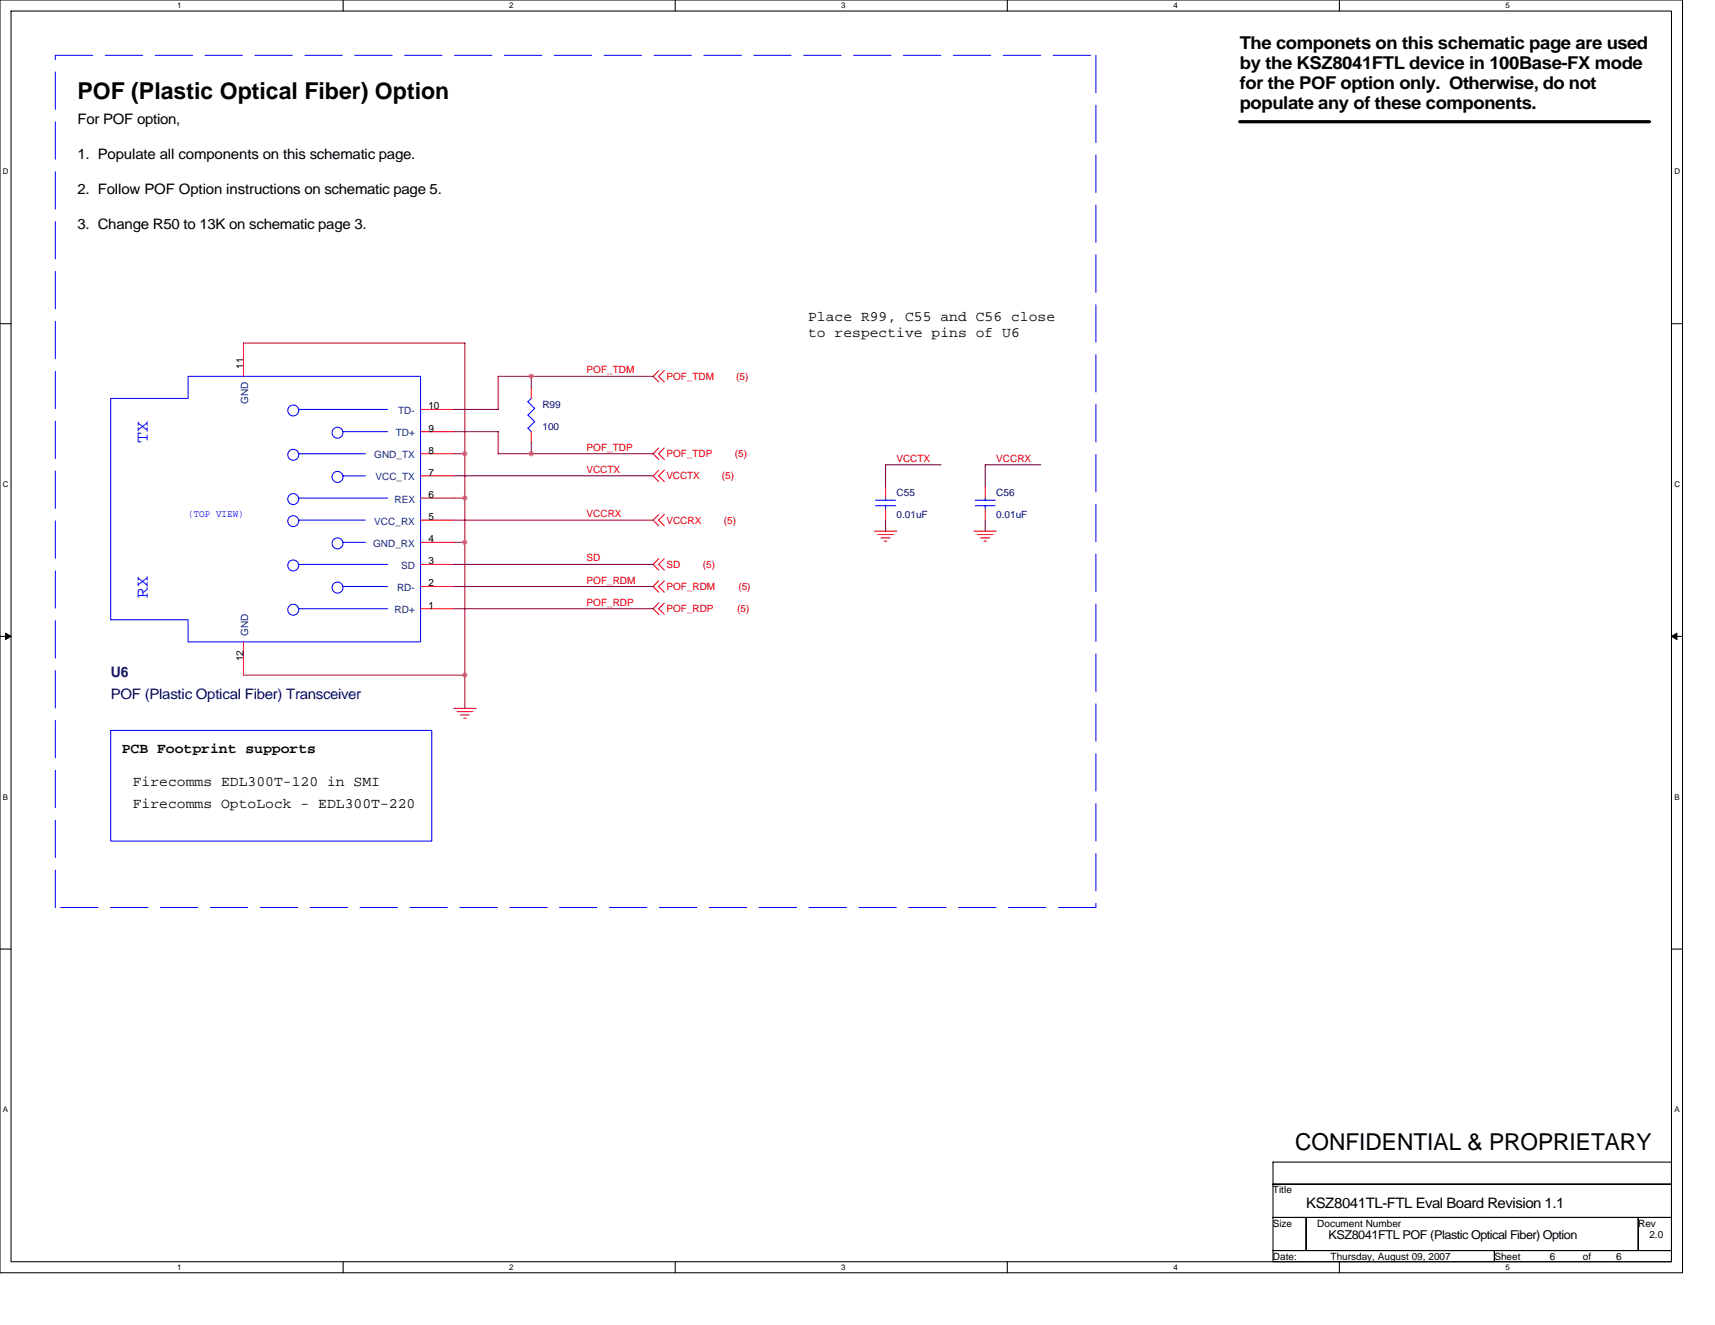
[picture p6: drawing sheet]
<svg xmlns="http://www.w3.org/2000/svg" width="279mm" height="216mm" viewBox="0 0 279 216" stroke-linecap="round" stroke-linejoin="round" font-family="sans-serif">
<path d="M0 0h274.1v207.4h-274.1zM1.8 1.8h270.5v203.8h-270.5z" fill="none" stroke="#000" stroke-width=".17"/>
<g fill="#fff">
<path d="M28.9 .2h.7v1.4h-.7z"/>
<path d="M28.9 205.8h.7v1.4h-.7z"/>
</g>
<path d="M55.9 0v1.8M55.9 205.6v1.8" fill="none" stroke="#000" stroke-width=".17"/>
<g fill="#fff">
<path d="M83 .2h.7v1.4h-.7z"/>
<path d="M83 205.8h.7v1.4h-.7z"/>
</g>
<path d="M110 0v1.8M110 205.6v1.8" fill="none" stroke="#000" stroke-width=".17"/>
<g fill="#fff">
<path d="M137.1 .2h.7v1.4h-.7z"/>
<path d="M137.1 205.8h.7v1.4h-.7z"/>
</g>
<path d="M164.1 0v1.8M164.1 205.6v1.8" fill="none" stroke="#000" stroke-width=".17"/>
<g fill="#fff">
<path d="M191.2 .2h.7v1.4h-.7z"/>
<path d="M191.2 205.8h.7v1.4h-.7z"/>
</g>
<path d="M218.2 0v1.8M218.2 205.6v1.8" fill="none" stroke="#000" stroke-width=".17"/>
<g fill="#fff">
<path d="M245.3 .2h.7v1.4h-.7z"/>
<path d="M245.3 205.8h.7v1.4h-.7z"/>
<path d="M.5 27.3h.9v1.4h-.9z"/>
<path d="M272.8 27.3h.9v1.4h-.9z"/>
<path d="M.5 78.2h.9v1.5h-.9z"/>
<path d="M272.8 78.2h.9v1.5h-.9z"/>
</g>
<path d="M0 52.7h1.8M272.3 52.7h1.8" fill="none" stroke="#000" stroke-width=".17"/>
<g fill="#fff">
<path d="M.5 129.2h.8v1.4h-.8z"/>
<path d="M272.8 129.2h.8v1.4h-.8z"/>
</g>
<path d="M0 103.7h1.8M272.3 103.7h1.8" fill="none" stroke="#000" stroke-width=".17"/>
<path d="M.9 103.2l.9 .5-.9 .5zM272.3 103.7l.9-.5v1z" fill="#000" stroke="#000" stroke-width=".16"/>
<g fill="#fff">
<path d="M.5 180.1h.8v1.4h-.8z"/>
<path d="M272.8 180.1h.8v1.4h-.8z"/>
</g>
<path d="M0 154.6h1.8M272.3 154.6h1.8M207.4 189.4h64.9v3.6h-64.9zM207.4 193h64.9v5.4h-64.9zM207.4 198.4h5.4v5.4h-5.4zM212.8 198.4h54.1v5.4h-54.1zM266.9 198.4h5.4v5.4h-5.4zM207.4 203.8h36.1v1.8h-36.1zM243.5 203.8h28.8v1.8h-28.8z" fill="none" stroke="#000" stroke-width=".17"/>
<path d="M202 19.8h66.7" fill="none" stroke="#000" stroke-width=".53"/>
<g fill="none" stroke="#00f" stroke-width=".17">
<path d="M18 64.9h12.6v-3.6h37.9v43.3h-37.9v-3.6h-12.6zM48.7 66.7h14.4M48.7 73.9h10.8M55.9 70.3h7.2M55.9 77.5h3.6M86.6 64.9l-.6 .5 1.1 1.1M87.1 68.7l-1.1 1.1 .6 .5M87.1 66.5l-1.1 1.1 1.1 1.1M48.7 81.2h14.4M48.7 84.8h10.8M48.7 92h14.4M48.7 99.2h14.4"/>
<path d="M55.9 88.4h3.6M55.9 95.6h7.2M142.6 82.4h3.3M142.6 81.5h3.3M144.3 81.2v.3M144.3 82.4v.6M158.9 82.4h3.2M158.9 81.5h3.2M160.5 81.2v.3M160.5 82.4v.6M18 119h52.3v18.1h-52.3z"/>
<circle cx="47.8" cy="74.1" r=".89"/>
<circle cx="47.8" cy="66.9" r=".89"/>
<circle cx="55" cy="77.7" r=".89"/>
<circle cx="55" cy="70.5" r=".89"/>
<circle cx="47.8" cy="84.9" r=".89"/>
<circle cx="47.8" cy="92.1" r=".89"/>
<circle cx="47.8" cy="99.4" r=".89"/>
<circle cx="47.8" cy="81.3" r=".89"/>
<circle cx="55" cy="95.7" r=".89"/>
<circle cx="55" cy="88.5" r=".89"/>
</g>
<path d="M9 9h169.5M178.5 9v138.9M9 147.9v-138.9M178.5 147.9h-169.5" fill="none" stroke="#00f" stroke-width=".16" stroke-dasharray="6.1 2"/>
<g fill="none" stroke="#f00" stroke-width=".17">
<path d="M39.7 55.9v5.4M68.5 70.3h5.4M68.5 73.9h5.4M68.5 77.5h5.4M68.5 66.7h5.4M86.6 63.1v1.8M86.6 70.3v1.8M107.3 76.6l-.9 .9 .9 1M107.3 73l-.9 .9 .9 1M107.3 60.4l-.9 .9 .9 .9M108.2 76.6l-.9 .9 .9 1M108.2 73l-.9 .9 .9 1"/>
<path d="M108.2 60.4l-.9 .9 .9 .9M144.3 79.4v1.8M160.5 79.4v1.8M68.5 99.2h5.4M68.5 84.8h5.4M68.5 88.4h5.4M68.5 92h5.4M68.5 95.6h5.4M68.5 81.2h5.4M107.3 91l-.9 1 .9 .9M107.3 98.3l-.9 .9 .9 .9M107.3 94.7l-.9 .9 .9 .9"/>
<path d="M107.3 83.8l-.9 1 .9 .9M108.2 91l-.9 1 .9 .9M108.2 98.3l-.9 .9 .9 .9M108.2 94.7l-.9 .9 .9 .9M108.2 83.8l-.9 1 .9 .9M142.5 86.6h3.6M143 87.1h2.5M143.5 87.7h1.5M144.1 88.2h.4M144.3 83v1.8M158.7 86.6h3.6M159.2 87.1h2.6"/>
<path d="M159.8 87.7h1.4M160.3 88.2h.4M160.5 83v1.8M39.7 104.6v5.4M73.9 115.4h3.7M74.5 116h2.5M75 116.5h1.5M75.6 117h.3"/>
</g>
<g fill="none" stroke="#800040" stroke-width=".17">
<path d="M39.7 55.9h36.1M75.7 55.9v59.5M73.9 77.5h32.5M73.9 70.3h7.3v3.7M73.9 66.7h7.3M73.9 73.9h1.9M81.2 73.9h25.2M86.6 61.3v1.8M86.6 72.1v1.9M106.4 61.3h-25.2v5.4M153.3 75.7h-9v3.7M169.5 75.7h-9v3.7"/>
<path d="M73.9 95.6h32.5M73.9 99.2h32.5M73.9 92h32.5M73.9 84.8h32.5M73.9 88.4h1.9M73.9 81.2h1.9M144.3 84.8v1.8M160.5 84.8v1.8M39.7 110h36.1"/>
</g>
<g fill="#f0f" stroke="#f0f" stroke-width=".17">
<circle cx="86.5" cy="61.3" r=".35"/>
<circle cx="86.5" cy="73.9" r=".35"/>
<circle cx="75.7" cy="73.9" r=".35"/>
<circle cx="75.7" cy="81.1" r=".35"/>
<circle cx="75.7" cy="88.4" r=".35"/>
<circle cx="75.7" cy="110" r=".35"/>
</g>
<g font-size="3.8">
<text x="12.6" y="16.1">POF (Plastic Optical Fiber) Option</text>
<text x="211" y="187.3">CONFIDENTIAL &amp; PROPRIETARY</text>
</g>
<g font-size="2.9">
<text x="202" y="8.1">The componets on this schematic page are used</text>
<text x="202" y="11.3">by the KSZ8041FTL device in 100Base-FX mode</text>
<text x="202" y="14.5">for the POF option only. Otherwise, do not</text>
<text x="202" y="17.8">populate any of these components.</text>
</g>
<g font-size="2.9" fill="#00f">
<text x="24.1" y="72.1" transform="rotate(-90 24.1 72.1)">TX</text>
<text x="24.1" y="97.4" transform="rotate(-90 24.1 97.4)">RX</text>
</g>
<g font-size="2.3">
<text x="12.6" y="20.1">For POF option,</text>
<text x="12.6" y="25.8">1. Populate all components on this schematic page.</text>
<text x="12.6" y="31.6">2. Follow POF Option instructions on schematic page 5.</text>
<text x="12.6" y="37.3">3. Change R50 to 13K on schematic page 3.</text>
<text x="131.6" y="52.3">Place R99, C55 and C56 close</text>
<text x="131.6" y="54.9">to respective pins of U6</text>
<text x="19.8" y="122.8">PCB Footprint supports</text>
<text x="21.6" y="128.1">Firecomms EDL300T-120 in SMI</text>
<text x="21.6" y="131.7">Firecomms OptoLock - EDL300T-220</text>
<text x="212.8" y="196.8">KSZ8041TL-FTL Eval Board Revision 1.1</text>
</g>
<g font-size="2.3" fill="#000080">
<text x="18" y="110.4">U6</text>
<text x="18" y="113.9">POF (Plastic Optical Fiber) Transceiver</text>
</g>
<text font-size="2" x="216.4" y="202">KSZ8041FTL POF (Plastic Optical Fiber) Option</text>
<g font-size="1.6">
<text x="39.6" y="60" transform="rotate(-90 39.6 60)">11</text>
<text x="69.8" y="70.3">9</text>
<text x="69.8" y="66.7">10</text>
<text x="69.8" y="73.9">8</text>
<text x="69.8" y="77.5">7</text>
<text x="69.8" y="81.1">6</text>
<text x="69.8" y="84.7">5</text>
<text x="69.8" y="88.3">4</text>
<text x="69.8" y="91.9">3</text>
<text x="69.8" y="95.5">2</text>
<text x="69.8" y="99.2">1</text>
<text x="39.6" y="107.7" transform="rotate(-90 39.6 107.7)">12</text>
<text x="207.4" y="194.4">Title</text>
<text x="207.4" y="199.9">Size</text>
<text x="214.6" y="199.9">Document Number</text>
<text x="266.9" y="199.9">Rev</text>
<text x="268.7" y="201.7">2.0</text>
<text x="207.4" y="205.3">Date:</text>
<text x="216.8" y="205.3">Thursday, August 09, 2007</text>
<text x="243.5" y="205.3">Sheet</text>
<text x="252.5" y="205.3">6</text>
<text x="257.9" y="205.3">of</text>
<text x="263.3" y="205.3">6</text>
</g>
<g font-size="1.6" fill="#004080">
<text x="40.4" y="65.9" transform="rotate(-90 40.4 65.9)">GND</text>
<text x="64.5" y="71.1">TD+</text>
<text x="64.9" y="67.5">TD-</text>
<text x="61" y="74.7">GND_TX</text>
<text x="61.2" y="78.3">VCC_TX</text>
<text x="64.3" y="81.9">REX</text>
<text x="60.8" y="89.1">GND_RX</text>
<text x="61" y="85.5">VCC_RX</text>
<text x="65.3" y="92.7">SD</text>
<text x="64.3" y="99.9">RD+</text>
<text x="64.7" y="96.3">RD-</text>
<text x="40.4" y="103.7" transform="rotate(-90 40.4 103.7)">GND</text>
</g>
<g font-size="1.6" fill="#f00">
<text x="95.6" y="60.8">POF_TDM</text>
<text x="108.6" y="61.9">POF_TDM</text>
<text x="119.9" y="61.9">(5)</text>
<text x="95.6" y="77">VCCTX</text>
<text x="95.6" y="73.4">POF_TDP</text>
<text x="108.6" y="74.5">POF_TDP</text>
<text x="119.7" y="74.5">(5)</text>
<text x="146.1" y="75.2">VCCTX</text>
<text x="162.3" y="75.2">VCCRX</text>
<text x="108.6" y="78.1">VCCTX</text>
<text x="117.6" y="78.1">(5)</text>
<text x="95.6" y="84.2">VCCRX</text>
<text x="108.6" y="85.3">VCCRX</text>
<text x="117.9" y="85.3">(5)</text>
<text x="95.6" y="95.1">POF_RDM</text>
<text x="95.6" y="91.5">SD</text>
<text x="108.6" y="92.5">SD</text>
<text x="114.5" y="92.5">(5)</text>
<text x="95.6" y="98.7">POF_RDP</text>
<text x="108.6" y="99.8">POF_RDP</text>
<text x="108.6" y="96.2">POF_RDM</text>
<text x="120.1" y="99.8">(5)</text>
<text x="120.3" y="96.2">(5)</text>
</g>
<g font-size="1.6" fill="#000080">
<text x="88.4" y="66.4">R99</text>
<text x="88.4" y="70">100</text>
<text x="146.1" y="80.8">C55</text>
<text x="162.3" y="80.8">C56</text>
<text x="146.1" y="84.4">0.01uF</text>
<text x="162.3" y="84.4">0.01uF</text>
</g>
<text font-size="1.6" fill="#00f" x="30.6" y="84.2">(TOP VIEW)</text>
<g font-size="1.3">
<text x="28.9" y="1.4">1</text>
<text x="83" y="1.4">2</text>
<text x="137.1" y="1.4">3</text>
<text x="191.2" y="1.4">4</text>
<text x="245.3" y="1.4">5</text>
<text x=".5" y="28.4">D</text>
<text x="272.8" y="28.4">D</text>
<text x=".5" y="79.4">C</text>
<text x="272.8" y="79.4">C</text>
<text x=".5" y="130.3">B</text>
<text x="272.8" y="130.3">B</text>
<text x=".5" y="181.3">A</text>
<text x="272.8" y="181.3">A</text>
<text x="28.9" y="206.9">1</text>
<text x="83" y="206.9">2</text>
<text x="137.1" y="206.9">3</text>
<text x="191.2" y="206.9">4</text>
<text x="245.3" y="206.9">5</text>
</g>
</svg>
